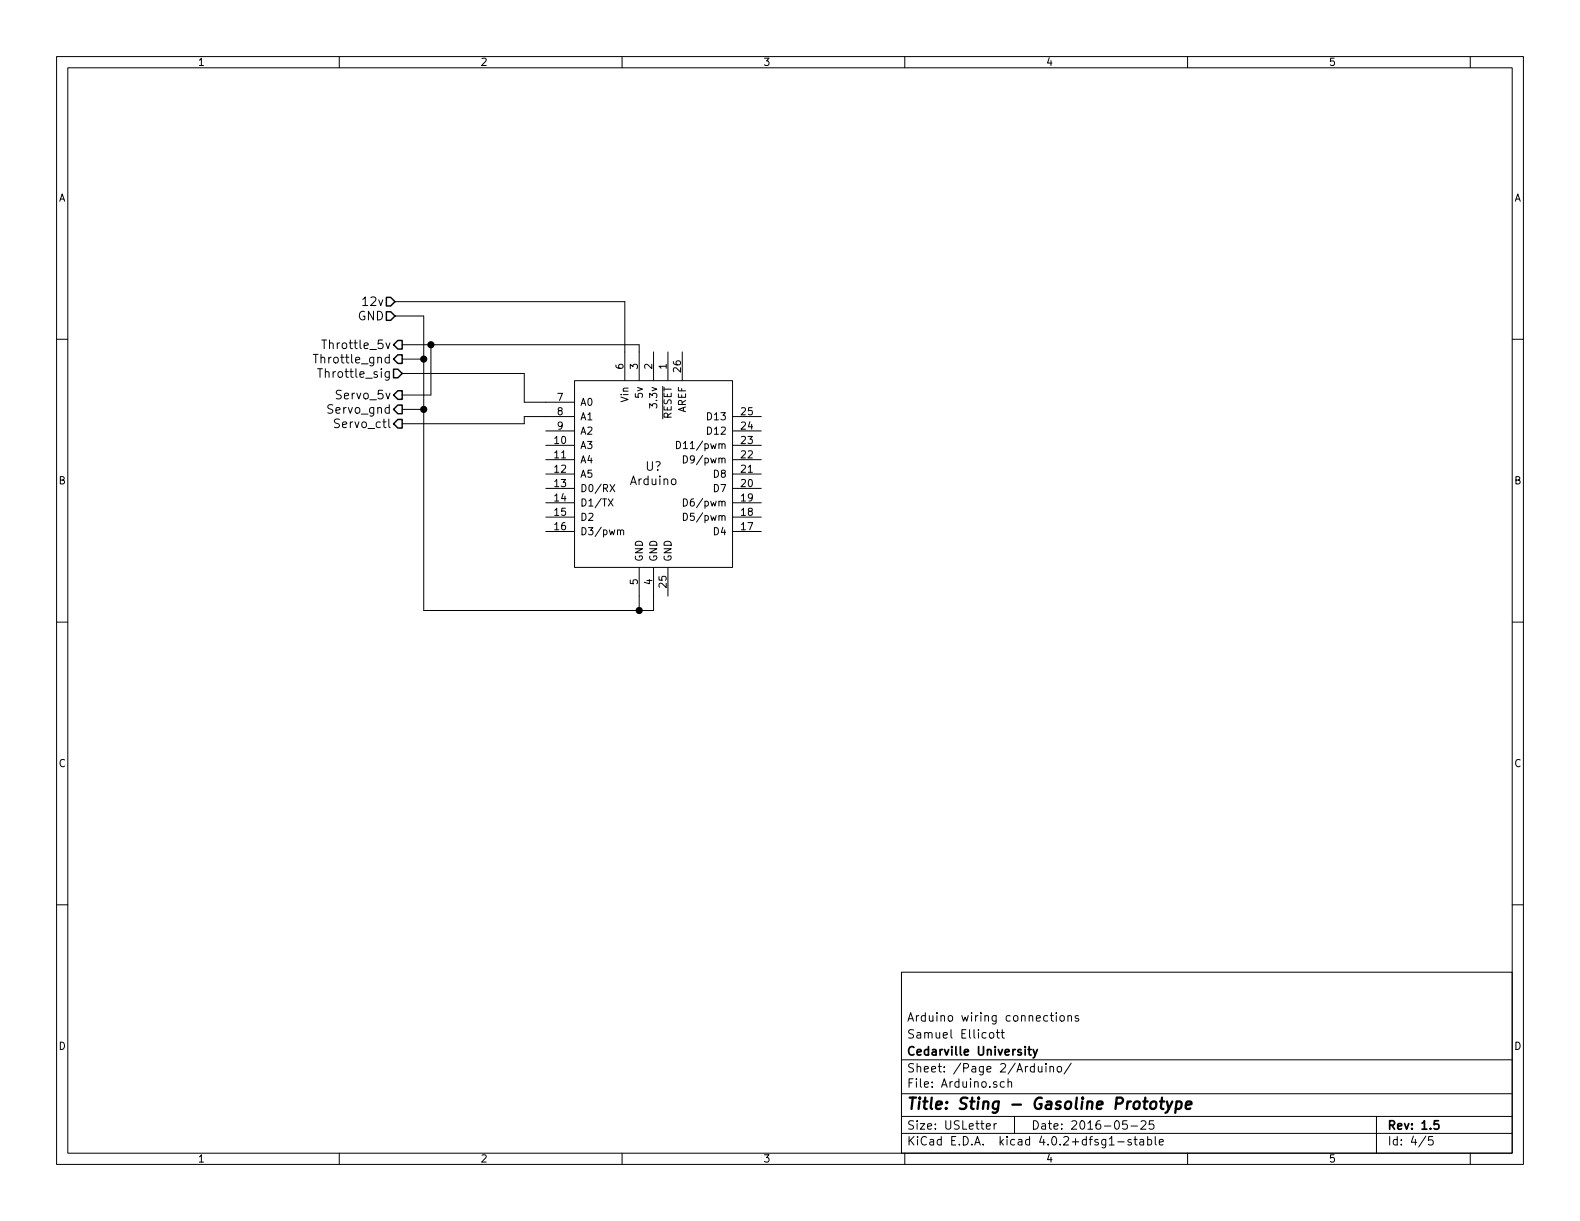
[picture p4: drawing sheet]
<svg xmlns="http://www.w3.org/2000/svg" width="279mm" height="216mm" viewBox="0 0 279 216" stroke-linecap="round" stroke-linejoin="round" font-family="sans-serif">
<g fill="none" stroke="#000" stroke-width=".18">
<path d="M10 10h259.4v195.9h-259.4zM12 12h255.4v191.9h-255.4zM60 10v2M110 10v2M160 10v2M210 10v2M260 10v2M10 60h2M69.8 55.9h5.1v52.1h40.7v-7.7M69.8 53.3h40.7v14M267.4 60h2M55.4 62.7h.9"/>
<path d="M56.9 60.1h.9M68.8 63.2a.48 .48 0 0 0-.6 .1v.7a.48 .48 0 0 0 .6 .1M68.8 65.7v1.3l-.2 .2h-.4M68.8 65.8a.48 .48 0 0 0-.6 .1v.7a.48 .48 0 0 0 .6 0M68.8 62.7v1.5M71.1 61h41.9v6.3M71.1 66h21.6v5.1h8.9M71.1 63.5h3.8M71.1 72.4h3.8M76.2 61v8.9h-5.1M96.5 76.2h5.1M96.5 78.7h5.1"/>
<path d="M101.6 67.3h27.9v33h-27.9zM101.6 73.7h-8.9v1.2h-21.6M115.6 62.2v5.1M117.2 68.3v5.8M118.1 62.2v5.1M119.6 78.1a.64 .64 0 0 1 .8 .6 .64 .64 0 0 1-.8 .6zM120.6 62.2v5.1M129.5 73.7h5.1M129.5 76.2h5.1M129.5 78.7h5.1M96.5 86.4h5.1M96.5 81.3h5.1"/>
<path d="M96.5 83.8h5.1M96.5 88.9h5.1M96.5 91.4h5.1M96.5 94h5.1M107.6 88.2l.8 1.3M107.9 85.7l.8 1.2M108.4 88.2l-.8 1.3M108.7 85.7l-.8 1.2M109.2 93.8l.2-.1 .3 .1v.8M109.7 93.9l.2-.2 .3 .1 .1 .8M118.8 84.8l.2-.1 .5 .1v.6l-.1 .2-.4 .1-.2-.2zM120.9 80.6a.64 .64 0 0 1 .7 .6 .64 .64 0 0 1-.7 .7z"/>
<path d="M120.9 90.8a.64 .64 0 0 1 .7 .6 .64 .64 0 0 1-.7 .6zM120.9 88.2a.64 .64 0 0 1 .7 .6 .64 .64 0 0 1-.7 .7zM129.5 86.4h5.1M129.5 81.3h5.1M129.5 83.8h5.1M129.5 88.9h5.1M129.5 91.4h5.1M129.5 94h5.1M10 110h2M113 100.3v7.7M118.1 100.3v5.1M267.4 110h2"/>
<path d="M10 160h2M267.4 160h2M159.4 171.9h108v32h-108zM185.7 179.6h.6M185.9 179.1v1.3l.4 .2M186.8 179.1v.1M186.8 179.6v1M187.5 179.7l.2-.1 .4 .1 .1 .6-.1 .2-.4 .1-.2-.2zM188.8 179.7l.3-.1 .3 .1 .1 .9M188.8 179.6v1M190.7 179.7a.37 .37 0 0 0-.6 .1l.1 .2 .5 .1 .1 .2-.2 .3-.5-.1M159.4 197.4h108"/>
<path d="M159.4 193.4h108M159.4 187.4h108M174.4 199.2l.7-.2v-.2l-.4-.1-.3 .2 .1 .7h.6M175 182.7l.2-.1 .5 .1v.6l-.1 .2-.4 .1-.2-.2zM175.8 198.7v1M176.2 182.6h.5M176.2 198.7l-.4 .3M176.4 182.1v1.3l.3 .2M177 182.6h.6M177.2 182.1v1.3l.4 .2M177.6 191.3h-.4l-.3 .2 .1 .6 .2 .2 .4-.1M178.3 191.4l.2-.1h.3l.1 1"/>
<path d="M178.3 190.8v1.5M179.4 197.4v3M183.6 188.6l.1 .9 .3 .1 .3-.2M184.3 188.6v1M185 188.1v.1M185 188.6v1M185.7 188.7l.2-.1h.4v1M185.7 188.6v1M187 188.7l.2-.1 .5 .1v.6l-.1 .2-.4 .1-.2-.2zM189.4 188l-1.2 1.9M199.3 198.2h-.7l-.1 .7 .2-.1h.5l.2 .2-.1 .5-.2 .2-.6-.2M200 199.1h1.1"/>
<path d="M201.8 198.3l.2-.1h.4l.2 .4-.9 1.1h.9M204 198.2h-.7l-.1 .7 .2-.1h.5l.2 .2-.1 .5-.2 .2-.6-.2M243.4 197.4v6.5M60 203.9v2M110 203.9v2M159.4 200.4h108M160 203.9v2M197.7 201.9h1.1M200 201.5a.37 .37 0 0 0-.6 .2l.1 .2 .5 .1 .1 .2-.2 .3-.5-.1M200.5 201.5h.6M200.7 201v1.3l.4 .2M201.6 201.5h.6v1"/>
<path d="M202.2 201.8l-.4 .1-.3 .2 .3 .4 .4-.1M202.9 201.5h.5l.3 .3-.2 .6h-.6M202.9 201v1.5M204.3 201v1.3l.2 .2M205 202l.7-.2v-.3h-.5l-.2 .2 .1 .7h.6M210 203.9v2M252.1 200.9l-1.2 1.9M253.4 201h-.7l-.1 .7 .2-.2 .5 .1 .1 .2v.5l-.2 .2-.6-.2M260 203.9v2"/>
</g>
<path d="M181.8 185.6h.5M182 185.1v1.3l.3 .2M182.7 185.6l.4 1M183.4 185.6l-.5 1.3-.2 .2M254.4 198.2h-.7l-.1 .7 .2-.1h.5l.2 .2-.1 .5-.2 .2-.6-.2" fill="none" stroke="#000" stroke-width=".3"/>
<path d="M203.6 194.9a.51 .51 0 0 1 .5-.2 .51 .51 0 0 1 .4 .4l-.1 .6a.54 .54 0 0 1-.5 .4 .54 .54 0 0 1-.5-.4zM205.1 194.8h.8M205.5 194.1l-.2 1.7 .1 .2 .3 .1M206.3 194.8l.4 1.3M207.3 194.8l-.9 1.8-.3 .2M208.1 194.8a.65 .65 0 0 1 .8 .1l-.1 1a.67 .67 0 0 1-.9 .1M208.1 194.8l-.3 2M209.7 195.4l1-.2-.1-.4h-.5l-.3 .2-.1 1 .2 .1 .6-.1" fill="none" stroke="#000" stroke-width=".41"/>
<path d="M68.3 52.6h.8l.7 .7-.7 .8h-.8zM68.3 55.1h.8l.7 .8-.7 .7h-.8zM69.6 63.5l.8-.8h.7v1.6h-.7zM69.6 65.3h.8l.7 .7-.7 .8h-.8zM69.6 72.4l.8-.8h.7v1.6h-.7zM69.6 74.9l.8-.7h.7v1.5h-.7zM70.4 60.2h.7v1.5h-.7l-.8-.7zM70.4 69.1h.7v1.5h-.7l-.8-.7z" fill="none" stroke="#000" stroke-width=".25"/>
<g fill="#000" stroke="#000" stroke-width=".25">
<circle cx="74.9" cy="63.5" r=".51"/>
<circle cx="74.9" cy="72.4" r=".51"/>
<circle cx="76.2" cy="61" r=".51"/>
<circle cx="113" cy="108" r=".51"/>
</g>
<text font-size="2.8" x="160.4" y="196.2">Title: Sting - Gasoline Prototype</text>
<g font-size="2.1">
<text x="63.2" y="56.6">GND</text>
<text x="64.4" y="54.1">12v</text>
<text x="56.2" y="64.3">Throttle_gnd</text>
<text x="57.8" y="61.7">Throttle_5v</text>
<text x="57" y="66.8">Throttle_sig</text>
<text x="59.7" y="70.6">Servo_5v</text>
<text x="58.2" y="73.2">Servo_gnd</text>
<text x="59.6" y="75.7">Servo_ctl</text>
<text x="114.2" y="83.2">U?</text>
<text x="111.5" y="85.8">Arduino</text>
<text x="160.4" y="183.6">Samuel Ellicott</text>
<text x="160.4" y="180.6">Arduino wiring connections</text>
<text x="160.4" y="189.6">Sheet: /Page 2/Arduino/</text>
<text x="160.4" y="186.6">Cedarville University</text>
<text x="160.4" y="192.3">File: Arduino.sch</text>
<text x="160.4" y="202.5">KiCad E.D.A. kicad 4.0.2+dfsg1-stable</text>
<text x="160.4" y="199.7">Size: USLetter</text>
<text x="182.4" y="199.7">Date: 2016-05-25</text>
<text x="245.4" y="199.7">Rev: 1.5</text>
<text x="245.4" y="202.5">Id: 4/5</text>
</g>
<g font-size="1.8">
<text x="35" y="11.6">1</text>
<text x="85" y="11.6">2</text>
<text x="135" y="11.6">3</text>
<text x="185" y="11.6">4</text>
<text x="235" y="11.6">5</text>
<text x="10.4" y="35.6">A</text>
<text x="267.8" y="35.6">A</text>
<text x="110.2" y="65.3" transform="rotate(-90 110.2 65.3)">6</text>
<text x="112.8" y="65.3" transform="rotate(-90 112.8 65.3)">3</text>
<text x="115.3" y="65.3" transform="rotate(-90 115.3 65.3)">2</text>
<text x="117.9" y="65.3" transform="rotate(-90 117.9 65.3)">1</text>
<text x="120.4" y="65.7" transform="rotate(-90 120.4 65.7)">26</text>
<text x="98.6" y="70.9">7</text>
<text x="102.6" y="71.8">A0</text>
<text x="111.1" y="71.1" transform="rotate(-90 111.1 71.1)">Vin</text>
<text x="113.7" y="70.3" transform="rotate(-90 113.7 70.3)">5v</text>
<text x="116.2" y="71.8" transform="rotate(-90 116.2 71.8)">3.3v</text>
<text x="98.6" y="73.4">8</text>
<text x="98.6" y="75.9">9</text>
<text x="102.6" y="74.3">A1</text>
<text x="102.6" y="76.8">A2</text>
<text x="118.7" y="74.2" transform="rotate(-90 118.7 74.2)">RESET</text>
<text x="121.3" y="73.2" transform="rotate(-90 121.3 73.2)">AREF</text>
<text x="125.3" y="76.8">D12</text>
<text x="125.3" y="74.3">D13</text>
<text x="131.1" y="75.9">24</text>
<text x="131.1" y="73.4">25</text>
<text x="98.1" y="78.5">10</text>
<text x="98.1" y="81">11</text>
<text x="98.1" y="83.6">12</text>
<text x="102.6" y="79.4">A3</text>
<text x="102.6" y="81.9">A4</text>
<text x="120.8" y="79.4">D11/pwm</text>
<text x="121.7" y="81.9">D9/pwm</text>
<text x="131.1" y="83.6">21</text>
<text x="131.1" y="81">22</text>
<text x="131.1" y="78.5">23</text>
<text x="10.4" y="85.6">B</text>
<text x="98.1" y="86.1">13</text>
<text x="98.1" y="88.6">14</text>
<text x="102.6" y="84.5">A5</text>
<text x="102.6" y="87">D0/RX</text>
<text x="102.6" y="89.5">D1/TX</text>
<text x="121.7" y="89.5">D6/pwm</text>
<text x="126.3" y="87">D7</text>
<text x="126.3" y="84.5">D8</text>
<text x="131.1" y="86.1">20</text>
<text x="131.1" y="88.6">19</text>
<text x="267.8" y="85.6">B</text>
<text x="98.1" y="91.2">15</text>
<text x="98.1" y="93.7">16</text>
<text x="102.6" y="92.1">D2</text>
<text x="102.6" y="94.6">D3/pwm</text>
<text x="121.7" y="92.1">D5/pwm</text>
<text x="126.3" y="94.6">D4</text>
<text x="131.1" y="93.7">17</text>
<text x="131.1" y="91.2">18</text>
<text x="113.7" y="99.3" transform="rotate(-90 113.7 99.3)">GND</text>
<text x="116.2" y="99.3" transform="rotate(-90 116.2 99.3)">GND</text>
<text x="118.7" y="99.3" transform="rotate(-90 118.7 99.3)">GND</text>
<text x="112.8" y="103.4" transform="rotate(-90 112.8 103.4)">5</text>
<text x="115.3" y="103.4" transform="rotate(-90 115.3 103.4)">4</text>
<text x="117.9" y="103.8" transform="rotate(-90 117.9 103.8)">25</text>
<text x="10.4" y="135.6">C</text>
<text x="267.8" y="135.6">C</text>
<text x="10.4" y="185.6">D</text>
<text x="267.8" y="185.6">D</text>
<text x="35" y="205.5">1</text>
<text x="85" y="205.5">2</text>
<text x="135" y="205.5">3</text>
<text x="185" y="205.5">4</text>
<text x="235" y="205.5">5</text>
</g>
</svg>
